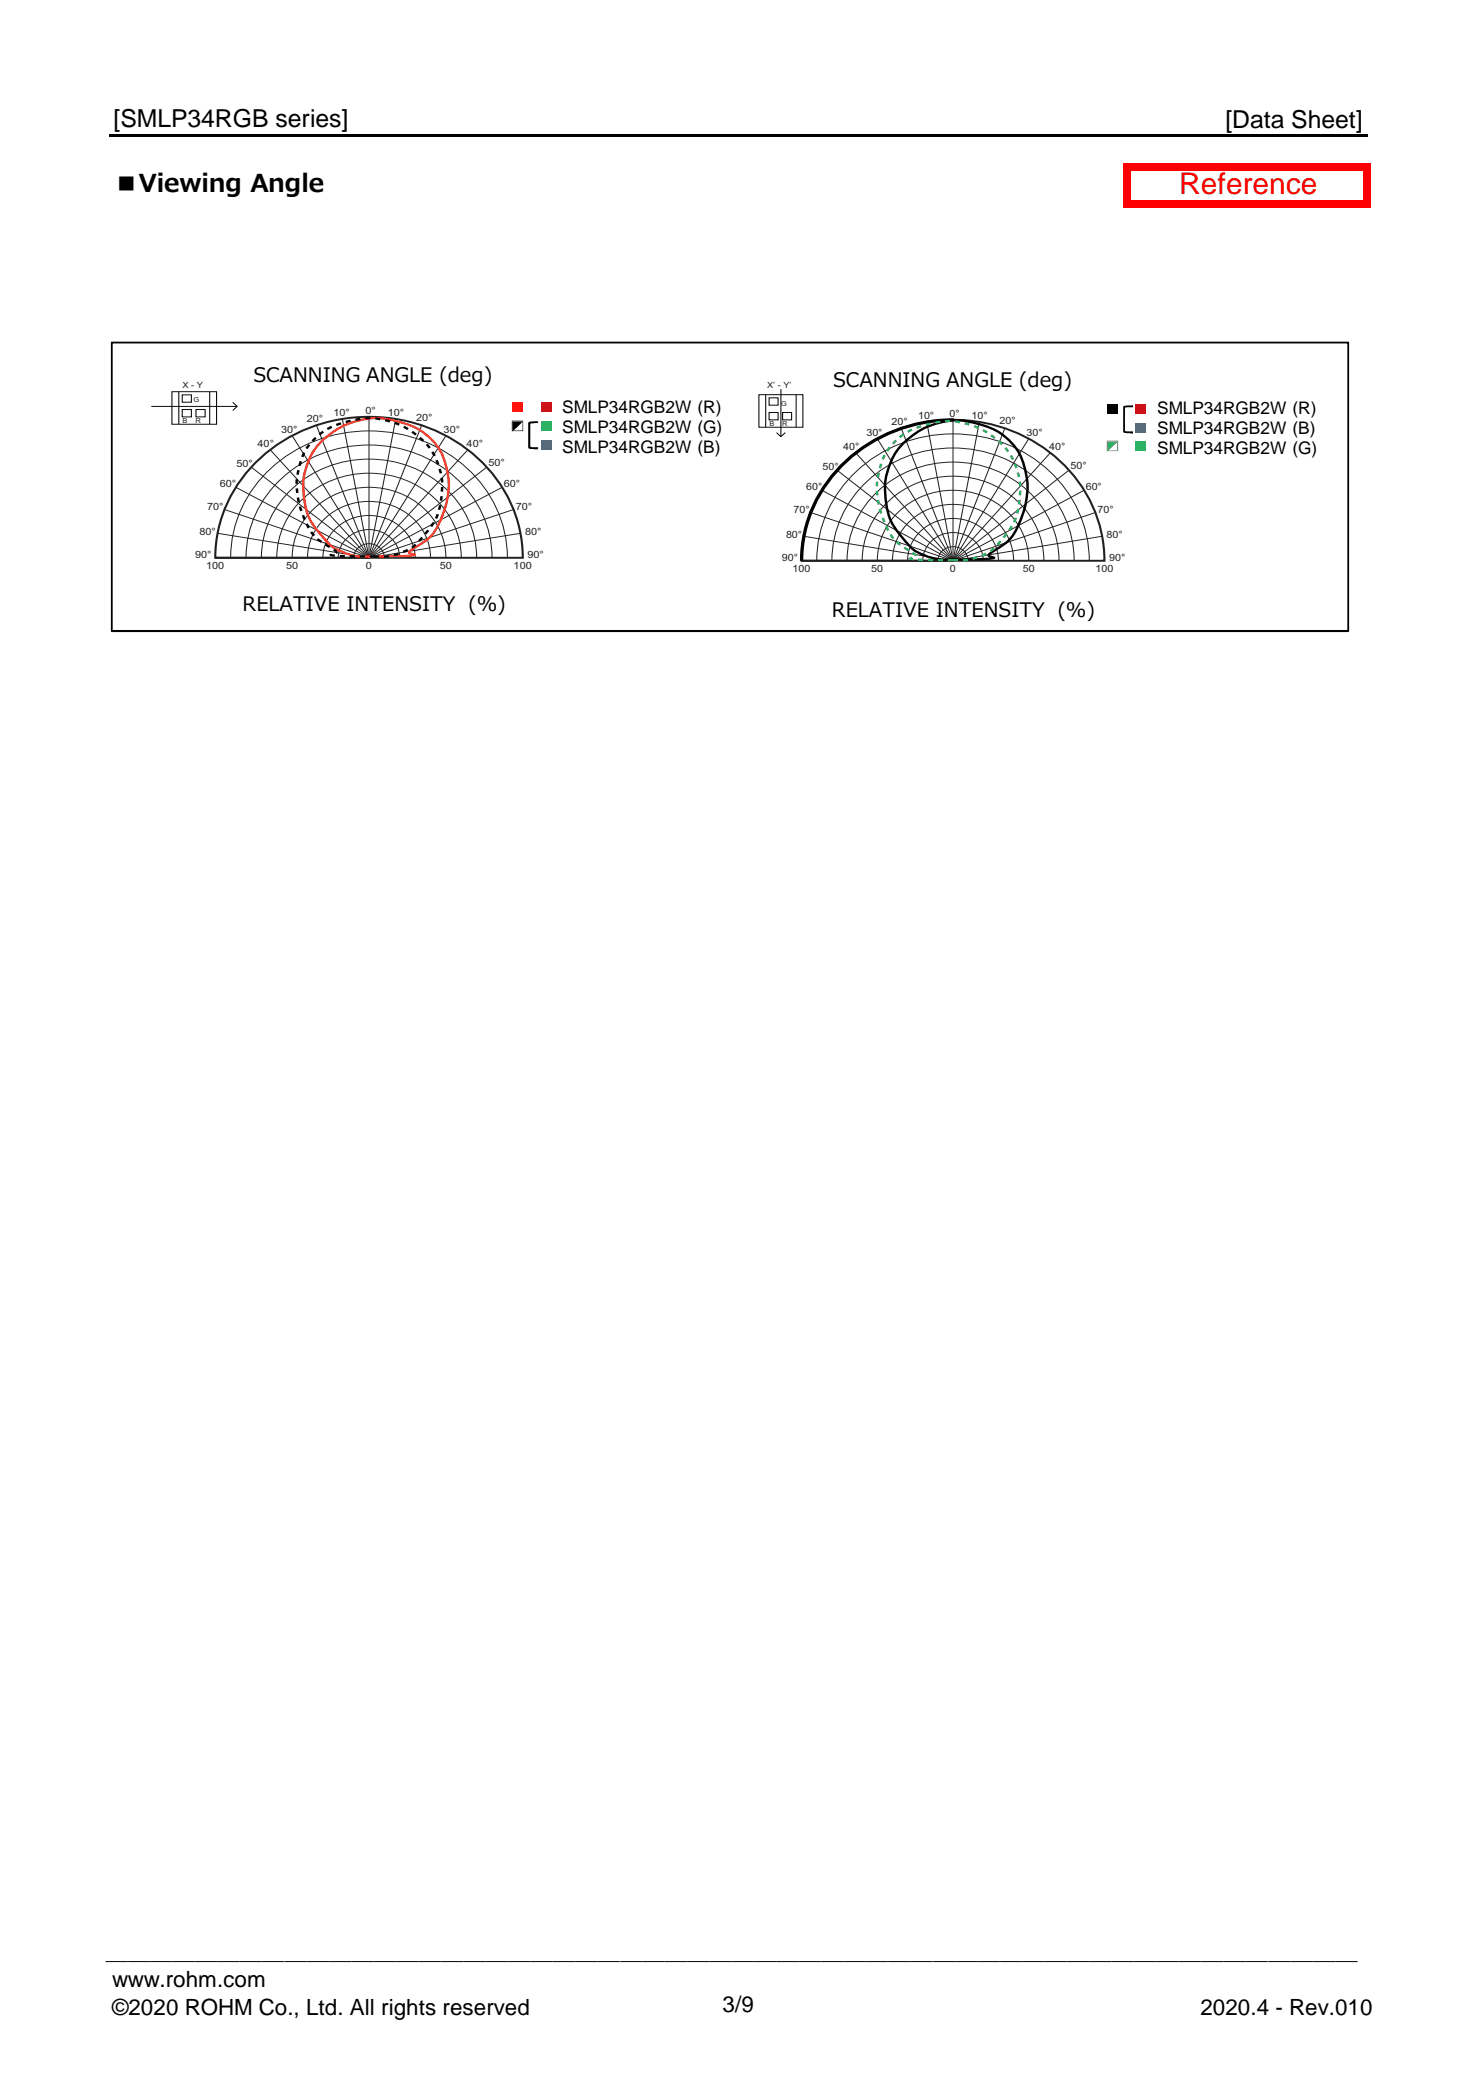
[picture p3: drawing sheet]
<svg xmlns="http://www.w3.org/2000/svg" width="210mm" height="297mm" viewBox="0 0 210 297" stroke-linecap="round" stroke-linejoin="round" font-family="sans-serif">
<g fill="#f00">
<path d="M159.6 23.2h1v6.2h-1z"/>
<path d="M193.7 24.2h1v5.2h-1z"/>
</g>
<path d="M15.5 19.2h178.7" fill="none" stroke="#000" stroke-width=".34"/>
<g fill="#f00">
<path d="M160.6 23.2h34.1v1h-34.1z"/>
<path d="M160.6 28.4h34.1v1h-34.1z"/>
</g>
<path d="M15.8 48.5h175.7l.1 .1v41l-.1 .1h-175.6l-.2-.1zM15.9 48.8l.1-.2v41l-.1-.2h175.6l-.2 .2v-41l.2 .2z" fill="#000"/>
<g fill="#fff">
<path d="M33 50.8h39.9v4.4h-39.9z" fill-rule="evenodd"/>
<path d="M115.2 51.5h40.2v4.4h-40.2z" fill-rule="evenodd"/>
<path d="M33.3 83.1h39.7v4.7h-39.7z" fill-rule="evenodd"/>
<path d="M116.8 84h40.1v4.7h-40.1z" fill-rule="evenodd"/>
</g>
<path d="M36.4 65.6a23.1 23.1 0 0 1 33.2 1.3 18.9 18.9 0 0 1 4.6 12.3h-43.6a19 19 0 0 1 5.8-13.6z" fill="#fff"/>
<path d="M30.6 79.2h21.8M36.4 65.6a23.1 23.1 0 0 1 33.2 1.3 18.9 18.9 0 0 1 4.6 12.3h-43.6a19 19 0 0 1 5.8-13.6z" fill="none" stroke="#231f20" stroke-width=".29"/>
<g fill="none" stroke="#231f20" stroke-width=".14">
<path d="M48.6 59.5l3.8 19.7M52.4 59.2v20M56.2 59.5l-3.8 19.7M30.9 75.7l21.5 3.5M31.9 72.4l20.5 6.8M32.8 79.2a18.2 18.2 0 0 1 12.8-16.9 20.5 20.5 0 0 1 23.8 7.8 16.8 16.8 0 0 1 2.7 9.1M33.5 69.2l18.9 10M34.9 79.2a16.1 16.1 0 0 1 11.1-14.9 18.3 18.3 0 0 1 21.2 6.4 15 15 0 0 1 2.7 8.5M35.7 66.3l16.7 12.9M37.1 79.2a14.2 14.2 0 0 1 10.8-13.4 15.9 15.9 0 0 1 17.9 6.7 13.1 13.1 0 0 1 1.9 6.7M38.4 63.9l14 15.3M39.3 79.2a12.3 12.3 0 0 1 10.3-11.7 13.3 13.3 0 0 1 15.2 7.9l.4 1.2 .2 1.3 .1 1.3"/>
<path d="M41.5 79.2a10.4 10.4 0 0 1 9.5-9.9 10.9 10.9 0 0 1 12 7.4l.2 1.2 .1 1.3M41.5 61.9l10.9 17.3M43.7 79.2a8.4 8.4 0 0 1 8.7-8 8.4 8.4 0 0 1 8.7 8M44.9 60.4l7.5 18.8M45.9 79.2a6.4 6.4 0 0 1 7.6-5.9 6.2 6.2 0 0 1 5.5 5.9M48 79.2a4.4 4.4 0 0 1 7.2-3.1 3.9 3.9 0 0 1 1.6 3.1M50.2 79.2a2.19 2.19 0 0 1 2.2-2 2.19 2.19 0 0 1 2.2 2M59.9 60.4l-7.5 18.8M63.3 61.9l-10.9 17.3M66.4 63.9l-14 15.3M69.1 66.3l-16.7 12.9M71.3 69.2l-18.9 10"/>
<path d="M72.9 72.4l-20.5 6.8M73.9 75.7l-21.5 3.5"/>
</g>
<path d="M45.5 62.8a11.2 11.2 0 0 1 12.4-2.5 8.5 8.5 0 0 1 5.8 7.5 12.4 12.4 0 0 1-2.4 8.2l-.8 .7-2.4 1.6v.2l.8 .3-1.4 .1-5 .1h.3a8 8 0 0 1-6.1-1.8 10.4 10.4 0 0 1-3.4-5.8 9.6 9.6 0 0 1 2.2-8.6z" fill="none" stroke="#ef3c29" stroke-width=".34"/>
<path d="M44.5 62.5a10 10 0 0 1 5.8-2.9 10.8 10.8 0 0 1 11.4 5 10.4 10.4 0 0 1-.4 10l-.4 .6a8.5 8.5 0 0 1-3.3 3 8.4 8.4 0 0 1-4.5 .8h.3l-6.2-.1-.2-.1 .8-.3-.1-.2-.7-.5a7.1 7.1 0 0 1-3.9-4.5 10.2 10.2 0 0 1 1-10.3z" fill="none" stroke="#030303" stroke-width=".34" stroke-dasharray=".7 .7" stroke-linecap="butt"/>
<path d="M21.5 57.7h12.2M24.4 55.6h6.4v4.6h-6.4zM25.4 55.6v4.6M25.9 58.2h1.3v1h-1.3zM25.9 56.1h1.3v1h-1.3zM27.8 58.2h1.3v1h-1.3zM29.8 55.6v4.6M33.1 57.1l.6 .6M33.7 57.7l-.6 .6" fill="none" stroke="#030303" stroke-width=".14"/>
<path d="M71.5 56h33.8v9.2h-33.8z" fill-rule="evenodd" fill="#fff"/>
<path d="M72.8 57.1h1.5v1.4h-1.5z" fill-rule="evenodd" fill="#f30"/>
<path d="M76.8 62.5h1.5v1.4h-1.5z" fill-rule="evenodd" fill="#0068b7"/>
<path d="M76.8 57.1h1.5v1.4h-1.5z" fill-rule="evenodd" fill="#e60012"/>
<path d="M76.8 59.8h1.5v1.4h-1.5z" fill-rule="evenodd" fill="#00a73c"/>
<g fill="#000">
<path d="M75.1 59.9l1.3-.1v.3l-1.2 .1 .1-.1v3.4h-.1h1.2v.3l-1.3-.1z"/>
<path d="M72.7 59.8l1.6-.1v1.5h-1.6zM72.7 59.8l.1 1.4 1.5-.1-.1-1.3z"/>
</g>
<path d="M72.8 59.9h1.5l-1.5 1.4z" fill-rule="evenodd" fill="#000"/>
<path d="M119.5 66.1a22.6 22.6 0 0 1 32.8 1.2 19.1 19.1 0 0 1 4.6 12.3h-43.1a19.2 19.2 0 0 1 5.7-13.5z" fill="#fff"/>
<path d="M113.8 79.6h21.5M119.5 66.1a22.6 22.6 0 0 1 32.8 1.2 19.1 19.1 0 0 1 4.6 12.3h-43.1a19.2 19.2 0 0 1 5.7-13.5z" fill="none" stroke="#231f20" stroke-width=".29"/>
<g fill="none" stroke="#231f20" stroke-width=".14">
<path d="M131.6 59.9l3.7 19.7M135.3 59.6v20M139.1 59.9l-3.8 19.7M114.2 76.1l21.1 3.5M115.1 72.8l20.2 6.8M116 79.6a18.1 18.1 0 0 1 12.6-16.9 20.1 20.1 0 0 1 23.5 7.8 17 17 0 0 1 2.6 9.1M116.7 69.6l18.6 10M118.1 79.6a16.2 16.2 0 0 1 12.4-15.4 17.6 17.6 0 0 1 20.8 9.5 15 15 0 0 1 1.2 5.9M118.9 66.8l16.4 12.8M120.3 79.6a14.3 14.3 0 0 1 12-13.7 15.3 15.3 0 0 1 16.9 8.3 13.1 13.1 0 0 1 1.2 5.4M121.5 64.3l13.8 15.3M122.4 79.6a12.3 12.3 0 0 1 11.4-11.9 12.9 12.9 0 0 1 14.1 9.2l.3 1.3v1.4"/>
<path d="M124.6 79.6a10.4 10.4 0 0 1 10.7-10 10.5 10.5 0 0 1 10.7 8.8l.1 1.2M124.6 62.3l10.7 17.3M126.7 79.6a8.4 8.4 0 0 1 9.8-7.9 8.3 8.3 0 0 1 7.4 7.9M128 60.8l7.3 18.8M128.9 79.6a6.4 6.4 0 0 1 9.4-5.3 6 6 0 0 1 3.5 5.3M131 79.6a4.4 4.4 0 0 1 3.3-3.9 4.4 4.4 0 0 1 4.8 1.9l.5 1.3v.7M133.2 79.6a2.16 2.16 0 0 1 2.1-2 2.16 2.16 0 0 1 2.2 2M142.7 60.8l-7.4 18.8M146.1 62.3l-10.8 17.3M149.2 64.3l-13.9 15.3M151.8 66.8l-16.5 12.8M154 69.6l-18.7 10"/>
<path d="M155.6 72.8l-20.3 6.8M156.5 76.1l-21.2 3.5"/>
</g>
<path d="M107.8 56h6.2v4.7h-6.2zM108.7 56v4.7M109.2 58.6h1.3v1h-1.3zM109.2 56.5h1.3v1h-1.3zM110.9 55.3v6.7M111.1 58.6h1.3v1h-1.3zM113.1 56v4.7M110.3 61.4l.6 .6M111.5 61.4l-.6 .6" fill="none" stroke="#030303" stroke-width=".14"/>
<path d="M135.5 59.6a21.6 21.6 0 0 0-20.4 13.4 18.6 18.6 0 0 0-1.3 6.6" fill="none" stroke="#030303" stroke-width=".46"/>
<path d="M128.1 63.1a10.8 10.8 0 0 1 12.1-2.5 8.3 8.3 0 0 1 5.6 7 12.1 12.1 0 0 1-2.6 9.2l-1.5 1.1a2.35 2.35 0 0 0-1.3 1l.8 .3-1.4 .2-4.9 .1 .3-.1a7.7 7.7 0 0 1-6-1.8 10.6 10.6 0 0 1-2.4-12.6l.6-1z" fill="none" stroke="#030303" stroke-width=".34"/>
<path d="M126.9 63a9.8 9.8 0 0 1 5.7-3 10.4 10.4 0 0 1 11.4 5.6 10.5 10.5 0 0 1-2.7 12.1 7.8 7.8 0 0 1-3.7 1.8l-2.3 .1h.1h.2l-6.1-.2-.2-.1 .8-.3v-.2l-.8-.5a7.1 7.1 0 0 1-3.8-4.5 10.4 10.4 0 0 1 .9-10.4z" fill="none" stroke="#30b56c" stroke-width=".34" stroke-dasharray=".7 .7" stroke-linecap="butt"/>
<path d="M156.1 56.2h33.6v9.2h-33.6z" fill-rule="evenodd" fill="#fff"/>
<path d="M157.3 57.3h1.5v1.4h-1.5z" fill-rule="evenodd" fill="#000"/>
<path d="M161.3 62.7h1.5v1.4h-1.5z" fill-rule="evenodd" fill="#00a73c"/>
<path d="M161.3 57.3h1.5v1.4h-1.5z" fill-rule="evenodd" fill="#e60012"/>
<path d="M161.3 60h1.5v1.4h-1.5z" fill-rule="evenodd" fill="#0068b7"/>
<path d="M159.6 57.7l1.3-.2v.3l-1.2 .1 .1-.1v3.5l-.1-.1 1.2 .1v.3l-1.3-.1-.1-.2z" fill="#000"/>
<path d="M157.3 62.7h1.4l-1.4 1.4z" fill-rule="evenodd" fill="#396"/>
<path d="M157.2 62.6h1.6v1.4h-1.6zM157.2 62.7l.1 1.3h1.4v-1.4v.1z" fill="#396"/>
<text font-size="4.2" fill="#f00" x="167.5" y="27.6">Reference</text>
<g font-size="3.5">
<text x="16.1" y="18">[SMLP34RGB series]</text>
<text x="174" y="18.2">[Data Sheet]</text>
<text x="16.2" y="27.2">■Viewing Angle</text>
</g>
<g font-size="3.2">
<text x="15" y="278.2">＿＿＿＿＿＿＿＿＿＿＿＿＿＿＿＿＿＿＿＿＿＿＿＿＿＿＿＿＿＿＿＿＿＿＿＿＿＿＿＿＿＿＿＿＿＿＿＿＿＿＿＿＿＿＿＿</text>
<text x="15.9" y="282.2">www.rohm.com</text>
<text x="15.9" y="286.1">©2020 ROHM Co., Ltd. All rights reserved</text>
<text x="102.6" y="285.7">3/9</text>
<text x="170.5" y="286.1">2020.4 - Rev.010</text>
</g>
<g font-size="2.8">
<text x="36" y="54.2">SCANNING ANGLE (deg)</text>
<text x="118.3" y="54.9">SCANNING ANGLE (deg)</text>
<text x="34.5" y="86.7">RELATIVE INTENSITY (%)</text>
<text x="118.2" y="87.5">RELATIVE INTENSITY (%)</text>
</g>
<g font-size="2.5">
<text x="79.8" y="58.6">SMLP34RGB2W (R)</text>
<text x="164.3" y="58.8">SMLP34RGB2W (R)</text>
<text x="79.8" y="61.4">SMLP34RGB2W (G)</text>
<text x="79.8" y="64.3">SMLP34RGB2W (B)</text>
<text x="164.3" y="61.6">SMLP34RGB2W (B)</text>
<text x="164.3" y="64.4">SMLP34RGB2W (G)</text>
</g>
<g font-size="1.4" fill="#231f20">
<text x="43.6" y="60">20°</text>
<text x="47.4" y="59.1">10°</text>
<text x="51.9" y="58.8">0°</text>
<text x="55.1" y="59.1">10°</text>
<text x="59.1" y="59.8">20°</text>
<text x="130.4" y="59.5">10°</text>
<text x="134.8" y="59.2">0°</text>
<text x="138" y="59.5">10°</text>
<text x="36.6" y="63.5">40°</text>
<text x="39.9" y="61.4">30°</text>
<text x="63" y="61.4">30°</text>
<text x="66.3" y="63.5">40°</text>
<text x="119.8" y="63.9">40°</text>
<text x="123" y="61.8">30°</text>
<text x="126.6" y="60.4">20°</text>
<text x="141.9" y="60.2">20°</text>
<text x="145.8" y="61.9">30°</text>
<text x="149" y="63.9">40°</text>
<text x="31.2" y="69.2">60°</text>
<text x="33.6" y="66.3">50°</text>
<text x="69.4" y="66.2">50°</text>
<text x="71.5" y="69.1">60°</text>
<text x="114.5" y="69.6">60°</text>
<text x="116.8" y="66.7">50°</text>
<text x="152" y="66.6">50°</text>
<text x="154.2" y="69.6">60°</text>
<text x="28.3" y="76">80°</text>
<text x="29.4" y="72.4">70°</text>
<text x="73.2" y="72.4">70°</text>
<text x="74.6" y="76">80°</text>
<text x="111.6" y="76.4">80°</text>
<text x="112.7" y="72.9">70°</text>
<text x="155.9" y="72.8">70°</text>
<text x="157.2" y="76.4">80°</text>
<text x="27.7" y="79.2">90°</text>
<text x="29.3" y="80.8">100</text>
<text x="40.6" y="80.8">50</text>
<text x="52" y="80.8">0</text>
<text x="62.5" y="80.8">50</text>
<text x="72.9" y="80.8">100</text>
<text x="74.9" y="79.2">90°</text>
<text x="111" y="79.6">90°</text>
<text x="112.6" y="81.2">100</text>
<text x="123.7" y="81.2">50</text>
<text x="134.9" y="81.2">0</text>
<text x="145.2" y="81.2">50</text>
<text x="155.6" y="81.2">100</text>
<text x="157.5" y="79.6">90°</text>
</g>
<g font-size="1.2" fill="#231f20">
<text x="25.9" y="55.1">X - Y</text>
<text x="108.9" y="55.1">X’ - Y’</text>
</g>
<g font-size="1" fill="#231f20">
<text x="27.5" y="57.1">G</text>
<text x="111" y="57.6">G</text>
<text x="25.9" y="60.1">B</text>
<text x="27.8" y="60.1">R</text>
<text x="109.3" y="60.5">B</text>
<text x="111.1" y="60.5">R</text>
</g>
</svg>
